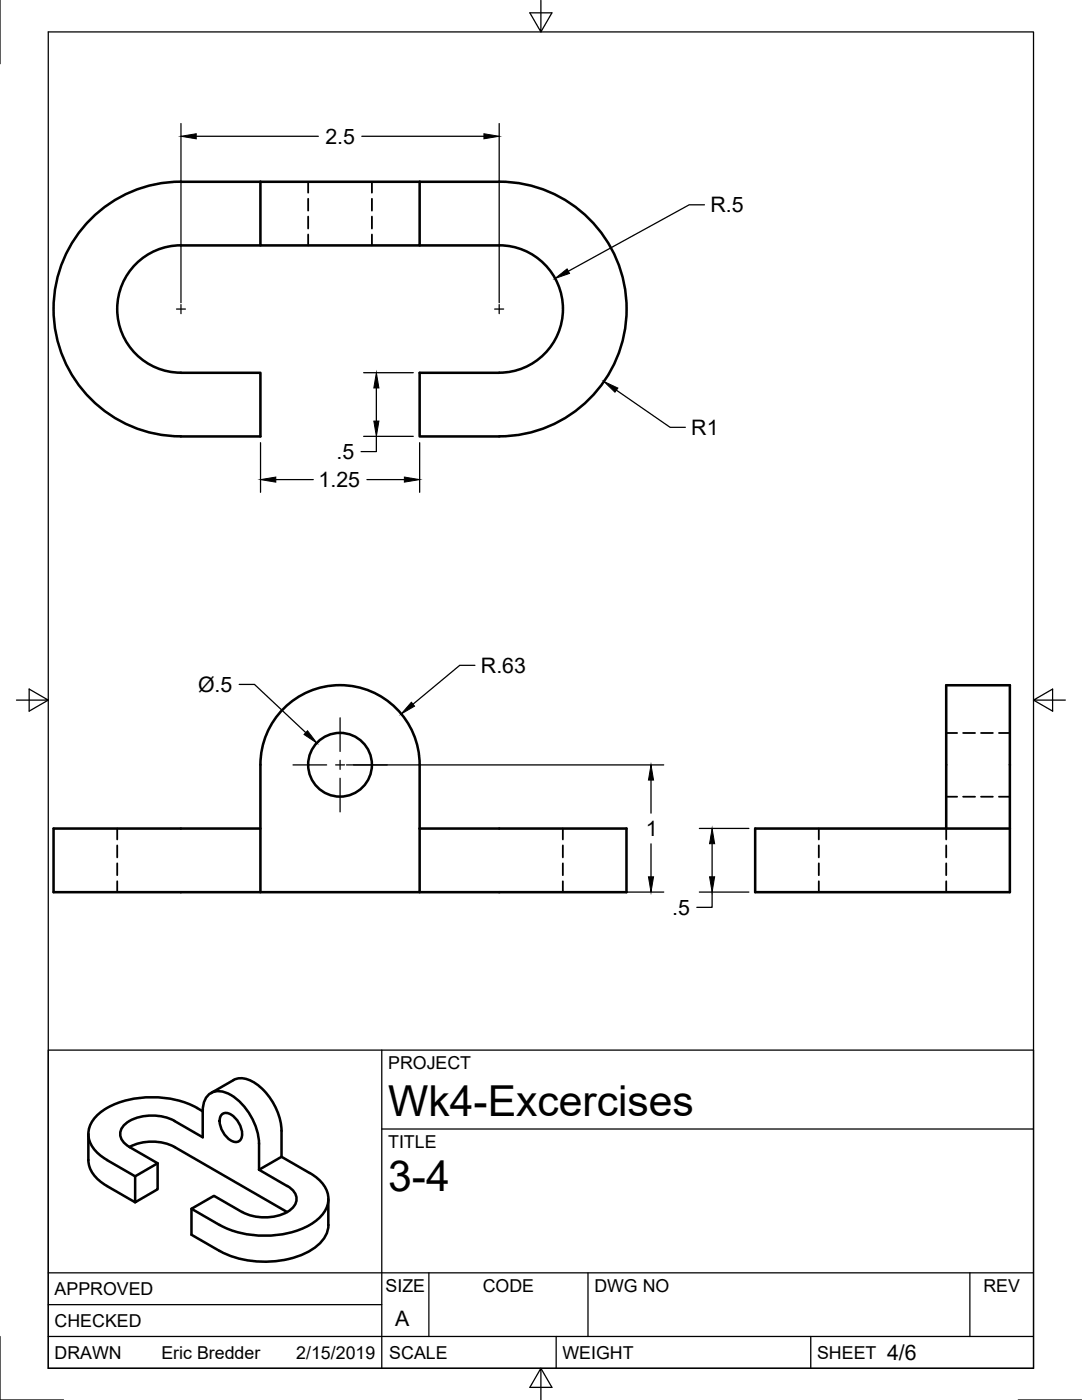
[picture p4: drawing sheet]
<svg xmlns="http://www.w3.org/2000/svg" width="216mm" height="279mm" viewBox="0 0 216 279" stroke-linecap="round" stroke-linejoin="round" font-family="sans-serif">
<!-- layer: Visible -->
<g fill="none" stroke="#000" stroke-width=".51">
<path d="M36.1 36.3h15.9M36.1 36.3a25.4 25.4 0 0 0-25.4 25.4 25.4 25.4 0 0 0 25.4 25.4M52 36.3h31.7M52 36.3v12.7h31.7v-12.7M83.7 36.3h15.9a25.4 25.4 0 0 1 25.4 25.4 25.4 25.4 0 0 1-25.4 25.4h-15.9v-12.7h15.9a12.7 12.7 0 0 0 12.7-12.7 12.7 12.7 0 0 0-12.7-12.7M36.1 49h15.9M36.1 49a12.7 12.7 0 0 0-12.7 12.7 12.7 12.7 0 0 0 12.7 12.7M83.7 49h15.9M36.1 74.4h15.9v12.7h-15.9M52 165.4v-12.8a15.9 15.9 0 0 1 15.8-15.9 15.9 15.9 0 0 1 15.9 15.9v12.8M83.7 165.4h41.3v12.7h-41.3M83.7 165.4v12.7h-73v-12.7h41.3v12.7"/>
<path d="M188.8 165.4v-28.6h12.7v41.3h-50.8v-12.7h50.8M42.1 218.1l4.5-2.6a4.3 4.3 0 0 1 4.7 .9 12.6 12.6 0 0 1 4.9 9.3v5.2l-4.5 2.5M17.6 226.3v5.2a6.4 6.4 0 0 0 3.8 5.2l5.6 3.2M25.8 228.9a9.9 9.9 0 0 1 9 0l22.5 13M31.5 232.2v5.1l-4.5 2.6v-5.1M34.8 223.7a9.7 9.7 0 0 0-9.7 .5 2.5 2.5 0 0 0 0 4.2l.7 .5M40.4 221.8a19.6 19.6 0 0 0-19-.7 6.2 6.2 0 0 0-3.7 5.6 6.6 6.6 0 0 0 3.7 4.8l5.6 3.3 4.5-2.6-5.7-3.3M40.4 221.8v5.2l-5.6-3.3M40.5 221.8a3.5 3.5 0 0 1 3-4 7.6 7.6 0 0 1 5.6 3.5 12.3 12.3 0 0 1 2.6 7v5.1M44.3 222.4a2.07 2.07 0 0 1 2.8 .9 4.2 4.2 0 0 1 1 4 1.56 1.56 0 0 1-2.5-.1 4.3 4.3 0 0 1-1.6-4.5zM51.7 233.4l5.6 3.3a2.69 2.69 0 0 1 1.3 4.1 8.4 8.4 0 0 1-7.7 2l-1.8-.5-.8-.4M56.2 230.9l5.6 3.2a6.2 6.2 0 0 1 3.7 5.6 6.6 6.6 0 0 1-3.7 4.8 19.9 19.9 0 0 1-18 0"/>
<path d="M65.5 239.3v5.2M38.2 241.2v5.2l5.6 3.3M48.3 241.9l-5.6-3.2-4.5 2.5 5.6 3.3M65.5 244.5a6.7 6.7 0 0 1-4.3 5.5 20 20 0 0 1-17.4-.3"/>
<circle cx="67.9" cy="152.6" r="6.4"/>
</g>
<!-- layer: Hidden -->
<g fill="none" stroke="#000" stroke-width=".36">
<path d="M61.5 36.3v2.2M61.5 39.7v2.3M74.2 36.3v2.2M74.2 39.7v2.3M61.5 43.2v2.4M61.5 46.8v2.2M74.2 43.2v2.4M74.2 46.8v2.2M188.8 146.3h2.2M188.8 159h2.2M192.2 146.3h2.4M192.2 159h2.4"/>
<path d="M195.7 146.3h2.4M195.7 159h2.4M199.3 146.3h2.2M199.3 159h2.2M23.4 165.4v2.1M23.4 168.7v2.4M23.4 172.3v2.4M23.4 175.9v2.2M112.3 165.4v2.1M112.3 168.7v2.4M112.3 172.3v2.4M112.3 175.9v2.2"/>
<path d="M163.4 165.4v2.1M163.4 168.7v2.4M163.4 172.3v2.4M163.4 175.9v2.2M188.8 165.4v2.1M188.8 168.7v2.4M188.8 172.3v2.4M188.8 175.9v2.2"/>
</g>
<!-- layer: Border -->
<path d="M0 0v12.7M9.6 6.4h196.6v266.7h-196.6zM107.9 0v6.4l-2.2-3.8h4.4l-2.2 3.8M3.3 139.7h6.3l-3.8-2.2v4.4l3.8-2.2M206.2 139.7l3.8 2.2v-4.4l-3.8 2.2h6.4M0 266.7v12.7h12.7M107.9 273.1l2.2 3.8h-4.4l2.2-3.8v6.3M203.2 279.4h12.7" fill="none" stroke="#000" stroke-width=".25"/>
<!-- layer: Titleblock -->
<path d="M9.6 209.6h196.6v63.5h-196.6zM76.2 209.6v63.5M76.2 225.3h130M9.6 254h196.6M85.6 254v12.7M117.3 254v12.7M193.5 254v12.7M9.6 266.7h196.6M9.6 260.4h66.6M111 266.7v6.4M161.8 266.7v6.4" fill="none" stroke="#000" stroke-width=".25"/>
<!-- layer: Center Lines -->
<path d="M35.2 61.7h1.8M36.1 60.8v1.8M98.7 61.7h1.8M99.6 60.8v1.8M58.5 152.7h6.7M67 152.7h1.7M67.9 143.3v6.7M67.9 151.7v1.8M67.9 155.3v6.7M70.5 152.7h6.8" fill="none" stroke="#000" stroke-width=".25"/>
<!-- layer: Dimensions -->
<g fill="none" stroke="#000" stroke-width=".25">
<path d="M36.1 24.7v35.7M39.2 27.2h24.3M72.2 27.2h24.4M99.6 24.7v35.7M140.6 40.9h-3.1l-24.1 13.2M72.6 74.4h9.9M75.1 77.4v6.6M123 77.9l10.7 7.4h3.1M52 88.3v10M55 95.7h7.5M72.6 87.1h9.9M73.2 95.7h7.5"/>
<path d="M75.1 87.1v3h-3M83.7 88.3v10M47.7 136.6h3.1l10.2 9.6M94.8 132.8h-3.1l-9.3 7.7M69.1 152.7h63.3M129.9 155.7v6.6M100.9 178h31.5M129.9 168.4v6.6M139.6 178h9.8M139.6 165.3h9.8M142.1 178v3.1h-3.1M142.1 168.4v6.6"/>
</g>
<g fill="#000" stroke="#000" stroke-width=".2">
<path d="M36.1 27.2l3.1-.5v1zM96.6 26.7l3 .5-3 .5zM110.7 55.6l2.5-1.9 .4 .9zM75.1 74.4l.5 3h-1zM120.5 76.1l2.8 1.3-.6 .9zM52 95.7l3-.5v1zM74.6 84h1l-.5 3.1zM80.7 95.2l3 .5-3 .5zM61.4 145.8l1.8 2.5-2.5-1.7zM82.1 140.1l.6 .8-2.6 1.6zM129.9 152.7l.5 3h-1zM129.4 175h1l-.5 3z"/>
<path d="M142.1 165.3l.5 3.1h-1zM141.6 175h1l-.5 3z"/>
</g>
<g font-size="8.5">
<text x="77.4" y="222.8">Wk4-Excercises</text>
<text x="77.4" y="237.8">3-4</text>
</g>
<g font-size="4.3">
<text x="64.9" y="28.7">2.5</text>
<text x="141.8" y="42.4">R.5</text>
<text x="137.9" y="86.8">R1</text>
<text x="67.2" y="91.6">.5</text>
<text x="63.6" y="97.2">1.25</text>
<text x="96" y="134.3">R.63</text>
<text x="39.5" y="138.1">Ø.5</text>
<text x="128.9" y="166.9">1</text>
<text x="134.1" y="182.6">.5</text>
<text x="78.9" y="264.5">A</text>
<text x="177" y="271.4">4/6</text>
</g>
<g font-size="3.5">
<text x="77.4" y="213.4">PROJECT</text>
<text x="77.4" y="229.1">TITLE</text>
<text x="76.9" y="257.8">SIZE</text>
<text x="96.3" y="257.8">CODE</text>
<text x="118.6" y="257.8">DWG NO</text>
<text x="196.2" y="257.8">REV</text>
<text x="10.9" y="258.5">APPROVED</text>
<text x="10.9" y="264.8">CHECKED</text>
<text x="10.9" y="271.2">DRAWN</text>
<text x="32.2" y="271.2">Eric Bredder</text>
<text x="59.1" y="271.2">2/15/2019</text>
<text x="77.7" y="271.2">SCALE</text>
<text x="112.2" y="271.2">WEIGHT</text>
<text x="163" y="271.2">SHEET</text>
</g>
</svg>
